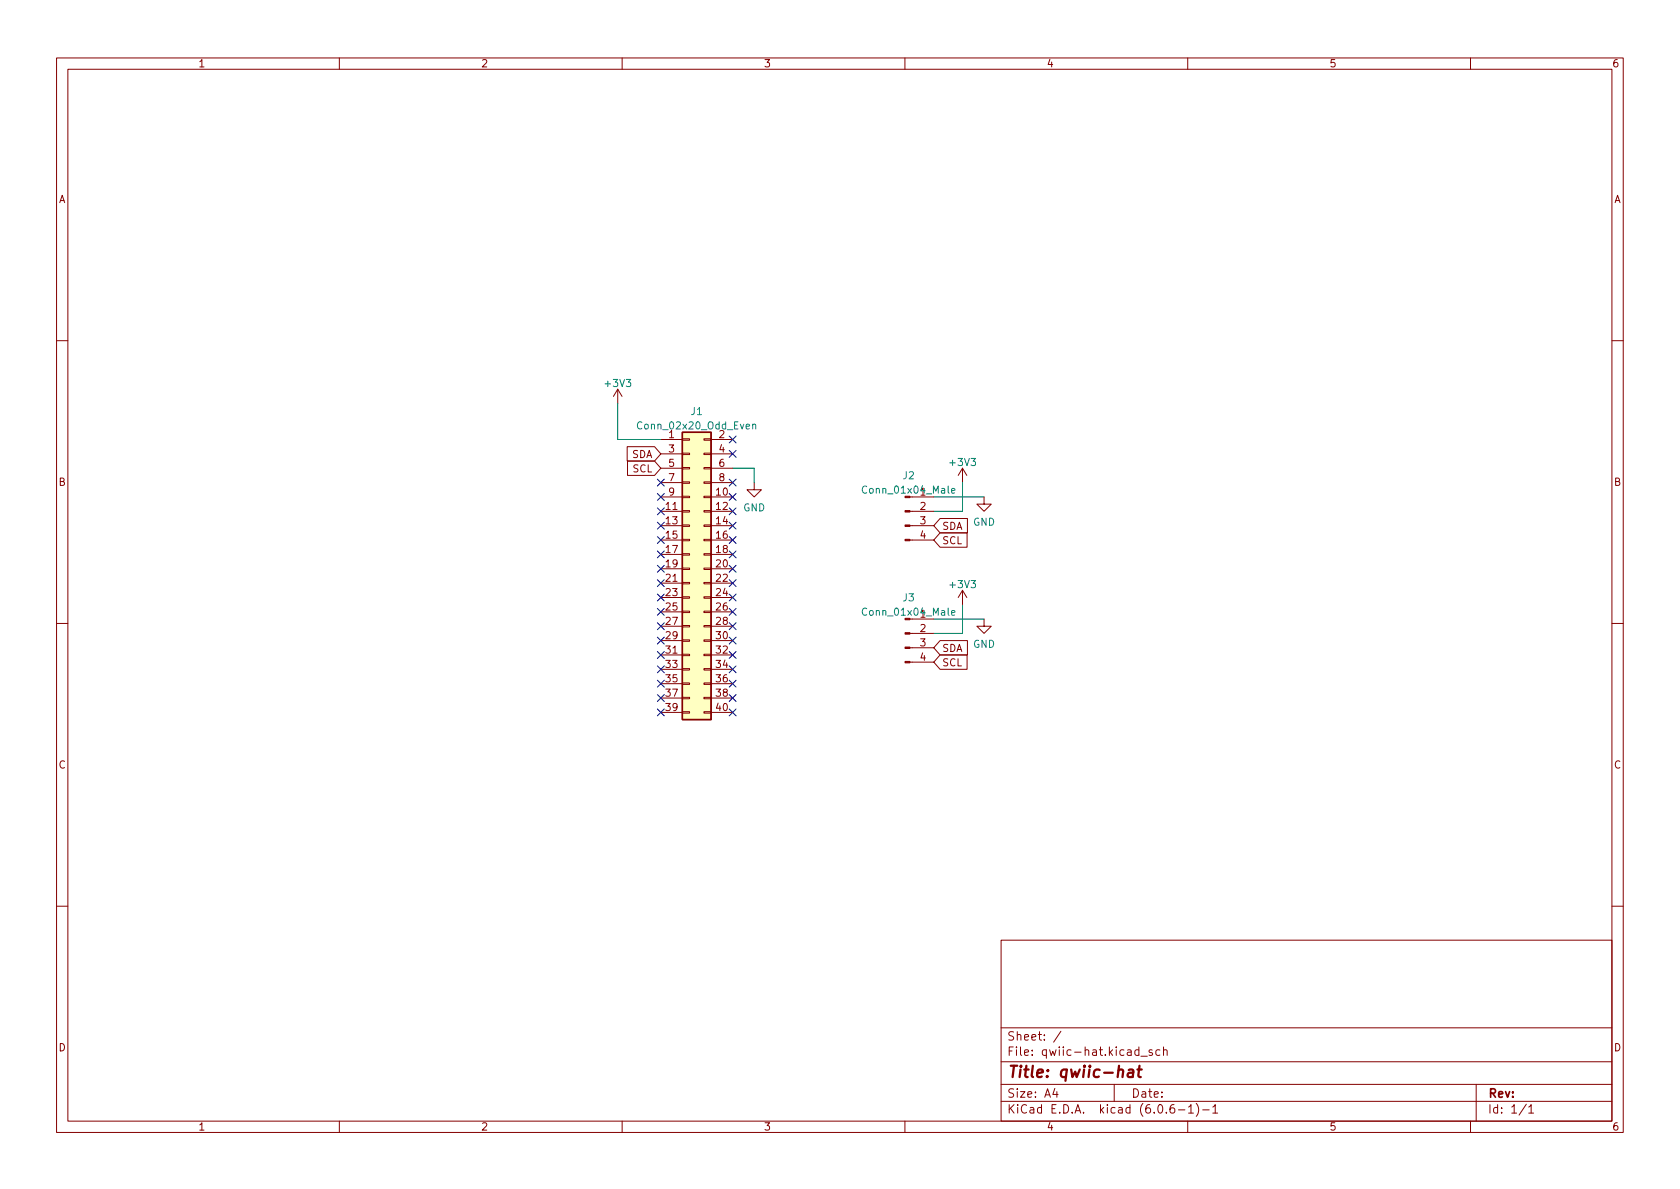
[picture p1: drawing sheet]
<svg xmlns="http://www.w3.org/2000/svg" width="297mm" height="210mm" viewBox="0 0 297 210" stroke-linecap="round" stroke-linejoin="round" font-family="sans-serif">
<g fill="none" stroke="#840000" stroke-width=".18">
<path d="M10 10.2h277v190.1h-277zM12 12.2h273v186.1h-273zM60 10.2v2M110 10.2v2M160 10.2v2M210 10.2v2M260 10.2v2M10 60.2h2M109.2 68.8l-.7 1.3M109.2 68.8v2.6M109.2 68.8l.8 1.3M110.9 79h4.8l1.1 1.3-1.1 1.2h-4.8z"/>
<path d="M116.8 77.7h3.8M120.6 77.6h1.3v.2h-1.3zM124.5 77.6h1.2v.2h-1.2zM125.7 77.7h3.8M285 60.2h2M111 81.5h4.7l1.1 1.3-1.1 1.3h-4.7zM116.8 95.5h3.8M116.8 93h3.8M116.8 90.4h3.8M116.8 87.9h3.8M116.8 98h3.8M116.8 80.3h3.8"/>
<path d="M116.8 82.8h3.8M116.8 85.3h3.8M120.6 97.9h1.3v.3h-1.3zM120.6 95.4h1.3v.2h-1.3zM120.6 92.8h1.3v.3h-1.3zM120.6 90.3h1.3v.2h-1.3zM120.6 87.8h1.3v.2h-1.3zM120.6 85.2h1.3v.3h-1.3zM120.6 82.7h1.3v.2h-1.3zM120.6 80.1h1.3v.3h-1.3zM124.5 97.9h1.2v.3h-1.2zM124.5 95.4h1.2v.2h-1.2z"/>
<path d="M124.5 92.8h1.2v.3h-1.2zM124.5 90.3h1.2v.2h-1.2zM124.5 87.8h1.2v.2h-1.2zM124.5 85.2h1.2v.3h-1.2zM124.5 82.7h1.2v.2h-1.2zM124.5 80.1h1.2v.3h-1.2zM125.7 95.5h3.8M125.7 93h3.8M125.7 90.4h3.8M125.7 87.9h3.8M125.7 98h3.8M125.7 80.3h3.8"/>
<path d="M125.7 82.8h3.8M125.7 85.3h3.8M133.3 85.3v1.3h1.3l-1.3 1.3-1.2-1.3h1.2M160.9 95.5h4.2M160.9 93h4.2M160.9 90.4h4.2M161.3 87.9h3.8M166.2 94.2h4.8v2.6h-4.8l-1.1-1.3zM166.2 91.7h4.8v2.5h-4.8l-1.1-1.2zM170.2 82.8v2.5M170.2 82.8l-.8 1.3M170.2 82.8l.7 1.3"/>
<path d="M174 87.9v1.2h1.3l-1.3 1.3-1.3-1.3h1.3M10 110.2h2M116.8 100.6h3.8M116.8 103.1h3.8M116.8 105.7h3.8M116.8 108.2h3.8M116.8 110.7h3.8M116.8 113.3h3.8M116.8 115.8h3.8M116.8 118.4h3.8M120.6 118.2h1.3v.3h-1.3zM120.6 115.7h1.3v.2h-1.3z"/>
<path d="M120.6 113.2h1.3v.2h-1.3zM120.6 110.6h1.3v.3h-1.3zM120.6 108.1h1.3v.2h-1.3zM120.6 105.5h1.3v.3h-1.3zM120.6 103h1.3v.2h-1.3zM120.6 100.5h1.3v.2h-1.3zM124.5 118.2h1.2v.3h-1.2zM124.5 115.7h1.2v.2h-1.2zM124.5 113.2h1.2v.2h-1.2zM124.5 110.6h1.2v.3h-1.2zM124.5 108.1h1.2v.2h-1.2zM124.5 105.5h1.2v.3h-1.2z"/>
<path d="M124.5 103h1.2v.2h-1.2zM124.5 100.5h1.2v.2h-1.2zM125.7 100.6h3.8M125.7 103.1h3.8M125.7 105.7h3.8M125.7 108.2h3.8M125.7 110.7h3.8M125.7 113.3h3.8M125.7 115.8h3.8M125.7 118.4h3.8M160.9 117.1h4.2M160.9 114.5h4.2"/>
<path d="M160.9 112h4.2M161.3 109.5h3.8M166.2 115.8h4.8v2.6h-4.8l-1.1-1.3zM166.2 113.3h4.8v2.5h-4.8l-1.1-1.3zM170.2 104.4l-.8 1.3M170.2 104.4v2.5M170.2 104.4l.7 1.3M174 109.5v1.2h1.3l-1.3 1.3-1.3-1.3h1.3M285 110.2h2M116.8 120.9h3.8M116.8 123.4h3.8M116.8 126h3.8"/>
<path d="M120.6 125.9h1.3v.2h-1.3zM120.6 123.3h1.3v.3h-1.3zM120.6 120.8h1.3v.2h-1.3zM124.5 125.9h1.2v.2h-1.2zM124.5 123.3h1.2v.3h-1.2zM124.5 120.8h1.2v.2h-1.2zM125.7 120.9h3.8M125.7 123.4h3.8M125.7 126h3.8M10 160.2h2M177 166.3h108v32h-108zM285 160.2h2"/>
<path d="M60 198.3v2M110 198.3v2M160 198.3v2M177 194.8h108M177 191.8h108M177 187.8h108M177 181.8h108M186.5 192.5l-.4 1h1M186.9 193v1M187.6 182.4l-1.3 1.9M197 191.8v3M201.4 185.7l-.5-.1-.3 .3v.4l.2 .3h.6"/>
<path d="M201.4 185.1v1.5M201.7 186.8h1.2M203.7 185.7l-.3-.1-.3 .2 .1 .3 .5 .1v.4h-.6M205.1 185.7l-.5-.1-.2 .3v.4l.1 .3h.6M205.7 185.8l.2-.2 .4 .1 .1 .9M205.7 185.1v1.5M207.6 195.3a.59 .59 0 0 0-.7 .7v.5l.1 .3h.4l.2-.1 .1-.5-.1-.2-.5-.1-.2 .3M208.4 196.3h1.1M210 198.3v2M210.1 195.8l.5-.5v1.5M210.1 196.8h.9M211.5 195.1a1.72 1.72 0 0 1 0 2.3"/>
<path d="M212.6 196.3h1.2M214.4 195.8l.5-.5v1.5M214.4 196.8h.9M260 198.3v2M261 191.8v6.5M269.9 195.3l-1.3 1.9M270.3 195.8l.4-.5v1.5M270.3 196.8h.9"/>
</g>
<path d="M199.6 189.2l.2-.1 .5 .1v1.3M200.4 189.6l-.7 .1a.4 .4 0 0 0-.3 .3 .4 .4 0 0 0 .2 .5l.7-.1M201.1 189.1h.8M201.5 188.5l-.2 1.7v.2l.4 .1" fill="none" stroke="#840000" stroke-width=".4"/>
<g fill="#840000" stroke="#840000" stroke-width=".18">
<path d="M160 117h.9v.2h-.9z"/>
<path d="M160 114.4h.9v.3h-.9z"/>
<path d="M160 111.9h.9v.2h-.9z"/>
<path d="M160 95.4h.9v.2h-.9z"/>
<path d="M160 92.8h.9v.3h-.9z"/>
<path d="M160 90.3h.9v.2h-.9z"/>
</g>
<path d="M133.1 75.1l.2-.1 .3 .1v.8M133.1 75v.9M168.2 86.8l.6-.1v-.3h-.4l-.2 .1 .1 .7h.5M168.2 108.4l.6-.1v-.3h-.4l-.2 .1 .1 .6h.5" fill="none" stroke="#008484" stroke-width=".18"/>
<path d="M120.6 76.4h5.1v50.8h-5.1z" fill="#ffffc2" stroke="#ffffc2" stroke-width=".18"/>
<path d="M120.6 76.4h5.1v50.8h-5.1z" fill="none" stroke="#840000" stroke-width=".25"/>
<path d="M109.2 71.4v6.3h7.6M129.5 82.8h3.8v2.5M165.1 87.9h8.9M170.2 85.3v5.1h-5.1M165.1 109.5h8.9M170.2 106.9v5.1h-5.1" fill="none" stroke="#008400" stroke-width=".18"/>
<g fill="none" stroke="#000084" stroke-width=".18">
<path d="M128.9 79.6l1.2 1.3M128.9 77.1l1.2 1.2M130.1 79.6l-1.2 1.3M130.1 77.1l-1.2 1.2M116.2 100l1.2 1.2M116.2 92.3l1.2 1.3M116.2 97.4l1.2 1.2M116.2 94.9l1.2 1.2M116.2 89.8l1.2 1.2M116.2 87.3l1.2 1.2M116.2 84.7l1.2 1.2M117.4 92.3l-1.2 1.3"/>
<path d="M117.4 100l-1.2 1.2M117.4 89.8l-1.2 1.2M117.4 97.4l-1.2 1.2M117.4 94.9l-1.2 1.2M117.4 87.3l-1.2 1.2M117.4 84.7l-1.2 1.2M128.9 89.8l1.2 1.2M128.9 87.3l1.2 1.2M128.9 84.7l1.2 1.2M128.9 100l1.2 1.2M128.9 97.4l1.2 1.2M128.9 94.9l1.2 1.2"/>
<path d="M128.9 92.3l1.2 1.3M130.1 89.8l-1.2 1.2M130.1 87.3l-1.2 1.2M130.1 84.7l-1.2 1.2M130.1 100l-1.2 1.2M130.1 97.4l-1.2 1.2M130.1 94.9l-1.2 1.2M130.1 92.3l-1.2 1.3M116.2 107.6l1.2 1.2M116.2 117.7l1.2 1.3M116.2 115.2l1.2 1.2M116.2 112.7l1.2 1.2"/>
<path d="M116.2 110.1l1.2 1.2M116.2 105l1.2 1.3M116.2 102.5l1.2 1.2M117.4 102.5l-1.2 1.2M117.4 115.2l-1.2 1.2M117.4 117.7l-1.2 1.3M117.4 112.7l-1.2 1.2M117.4 110.1l-1.2 1.2M117.4 107.6l-1.2 1.2M117.4 105l-1.2 1.3M128.9 112.7l1.2 1.2M128.9 115.2l1.2 1.2"/>
<path d="M128.9 117.7l1.2 1.3M128.9 110.1l1.2 1.2M128.9 107.6l1.2 1.2M128.9 105l1.2 1.3M128.9 102.5l1.2 1.2M130.1 112.7l-1.2 1.2M130.1 115.2l-1.2 1.2M130.1 117.7l-1.2 1.3M130.1 110.1l-1.2 1.2M130.1 107.6l-1.2 1.2M130.1 105l-1.2 1.3M130.1 102.5l-1.2 1.2"/>
<path d="M116.2 125.4l1.2 1.2M116.2 122.8l1.2 1.2M116.2 120.3l1.2 1.2M117.4 125.4l-1.2 1.2M117.4 122.8l-1.2 1.2M117.4 120.3l-1.2 1.2M128.9 120.3l1.2 1.2M128.9 122.8l1.2 1.2M128.9 125.4l1.2 1.2M130.1 120.3l-1.2 1.2M130.1 122.8l-1.2 1.2M130.1 125.4l-1.2 1.2"/>
</g>
<text font-size="2.8" fill="#840000" x="178" y="190.6">Title: qwiic-hat</text>
<g font-size="2.1" fill="#840000">
<text x="178" y="184">Sheet: /</text>
<text x="178" y="186.7">File: qwiic-hat.kicad_sch</text>
<text x="178" y="196.9">KiCad E.D.A. kicad (6.0.6-1)-1</text>
<text x="178" y="194.1">Size: A4</text>
<text x="200" y="194.1">Date:</text>
<text x="263" y="194.1">Rev:</text>
<text x="263" y="196.9">Id: 1/1</text>
</g>
<g font-size="1.8" fill="#840000">
<text x="35" y="11.9">1</text>
<text x="85" y="11.9">2</text>
<text x="135" y="11.9">3</text>
<text x="185" y="11.9">4</text>
<text x="235" y="11.9">5</text>
<text x="285" y="11.9">6</text>
<text x="10.3" y="35.9">A</text>
<text x="285.3" y="35.9">A</text>
<text x="118.3" y="77.5">1</text>
<text x="127.1" y="77.5">2</text>
<text x="111.7" y="81">SDA</text>
<text x="111.9" y="83.5">SCL</text>
<text x="118.3" y="80">3</text>
<text x="118.3" y="82.5">5</text>
<text x="127.1" y="80">4</text>
<text x="127.1" y="82.5">6</text>
<text x="10.3" y="85.9">B</text>
<text x="118.3" y="85.1">7</text>
<text x="118.3" y="87.6">9</text>
<text x="126.7" y="87.6">10</text>
<text x="127.1" y="85.1">8</text>
<text x="285.3" y="85.9">B</text>
<text x="117.8" y="90.2">11</text>
<text x="117.8" y="92.7">13</text>
<text x="117.8" y="95.2">15</text>
<text x="126.7" y="90.2">12</text>
<text x="126.7" y="92.7">14</text>
<text x="126.7" y="95.2">16</text>
<text x="162.7" y="90.2">2</text>
<text x="162.7" y="92.7">3</text>
<text x="162.7" y="95.2">4</text>
<text x="166.5" y="93.7">SDA</text>
<text x="117.8" y="97.8">17</text>
<text x="117.8" y="100.3">19</text>
<text x="126.7" y="97.8">18</text>
<text x="126.7" y="100.3">20</text>
<text x="166.5" y="96.2">SCL</text>
<text x="117.8" y="102.9">21</text>
<text x="117.8" y="105.4">23</text>
<text x="117.8" y="107.9">25</text>
<text x="126.7" y="102.9">22</text>
<text x="126.7" y="105.4">24</text>
<text x="126.7" y="107.9">26</text>
<text x="117.8" y="110.5">27</text>
<text x="117.8" y="113">29</text>
<text x="126.7" y="110.5">28</text>
<text x="126.7" y="113">30</text>
<text x="162.7" y="111.8">2</text>
<text x="117.8" y="115.6">31</text>
<text x="117.8" y="118.1">33</text>
<text x="126.7" y="115.6">32</text>
<text x="126.7" y="118.1">34</text>
<text x="162.7" y="114.3">3</text>
<text x="162.7" y="116.8">4</text>
<text x="166.5" y="117.8">SCL</text>
<text x="166.5" y="115.3">SDA</text>
<text x="117.8" y="120.6">35</text>
<text x="117.8" y="123.2">37</text>
<text x="117.8" y="125.7">39</text>
<text x="126.7" y="120.6">36</text>
<text x="126.7" y="123.2">38</text>
<text x="126.7" y="125.7">40</text>
<text x="10.3" y="135.9">C</text>
<text x="285.3" y="135.9">C</text>
<text x="10.3" y="185.9">D</text>
<text x="285.3" y="185.9">D</text>
<text x="35" y="199.9">1</text>
<text x="85" y="199.9">2</text>
<text x="135" y="199.9">3</text>
<text x="185" y="199.9">4</text>
<text x="235" y="199.9">5</text>
<text x="285" y="199.9">6</text>
</g>
<g font-size="1.8" fill="#008484">
<text x="107.1" y="68.4">+3V3</text>
<text x="113.1" y="75.9">Conn_02x20_Odd_Even</text>
<text x="122.2" y="73.4">J1</text>
<text x="168.1" y="82.4">+3V3</text>
<text x="153" y="87.3">Conn_01x04_Male</text>
<text x="159.7" y="84.7">J2</text>
<text x="162.7" y="87.6">1</text>
<text x="131.4" y="90.4">GND</text>
<text x="172" y="93">GND</text>
<text x="159.7" y="106.3">J3</text>
<text x="168.1" y="104">+3V3</text>
<text x="153" y="108.9">Conn_01x04_Male</text>
<text x="162.7" y="109.2">1</text>
<text x="172" y="114.5">GND</text>
</g>
</svg>
